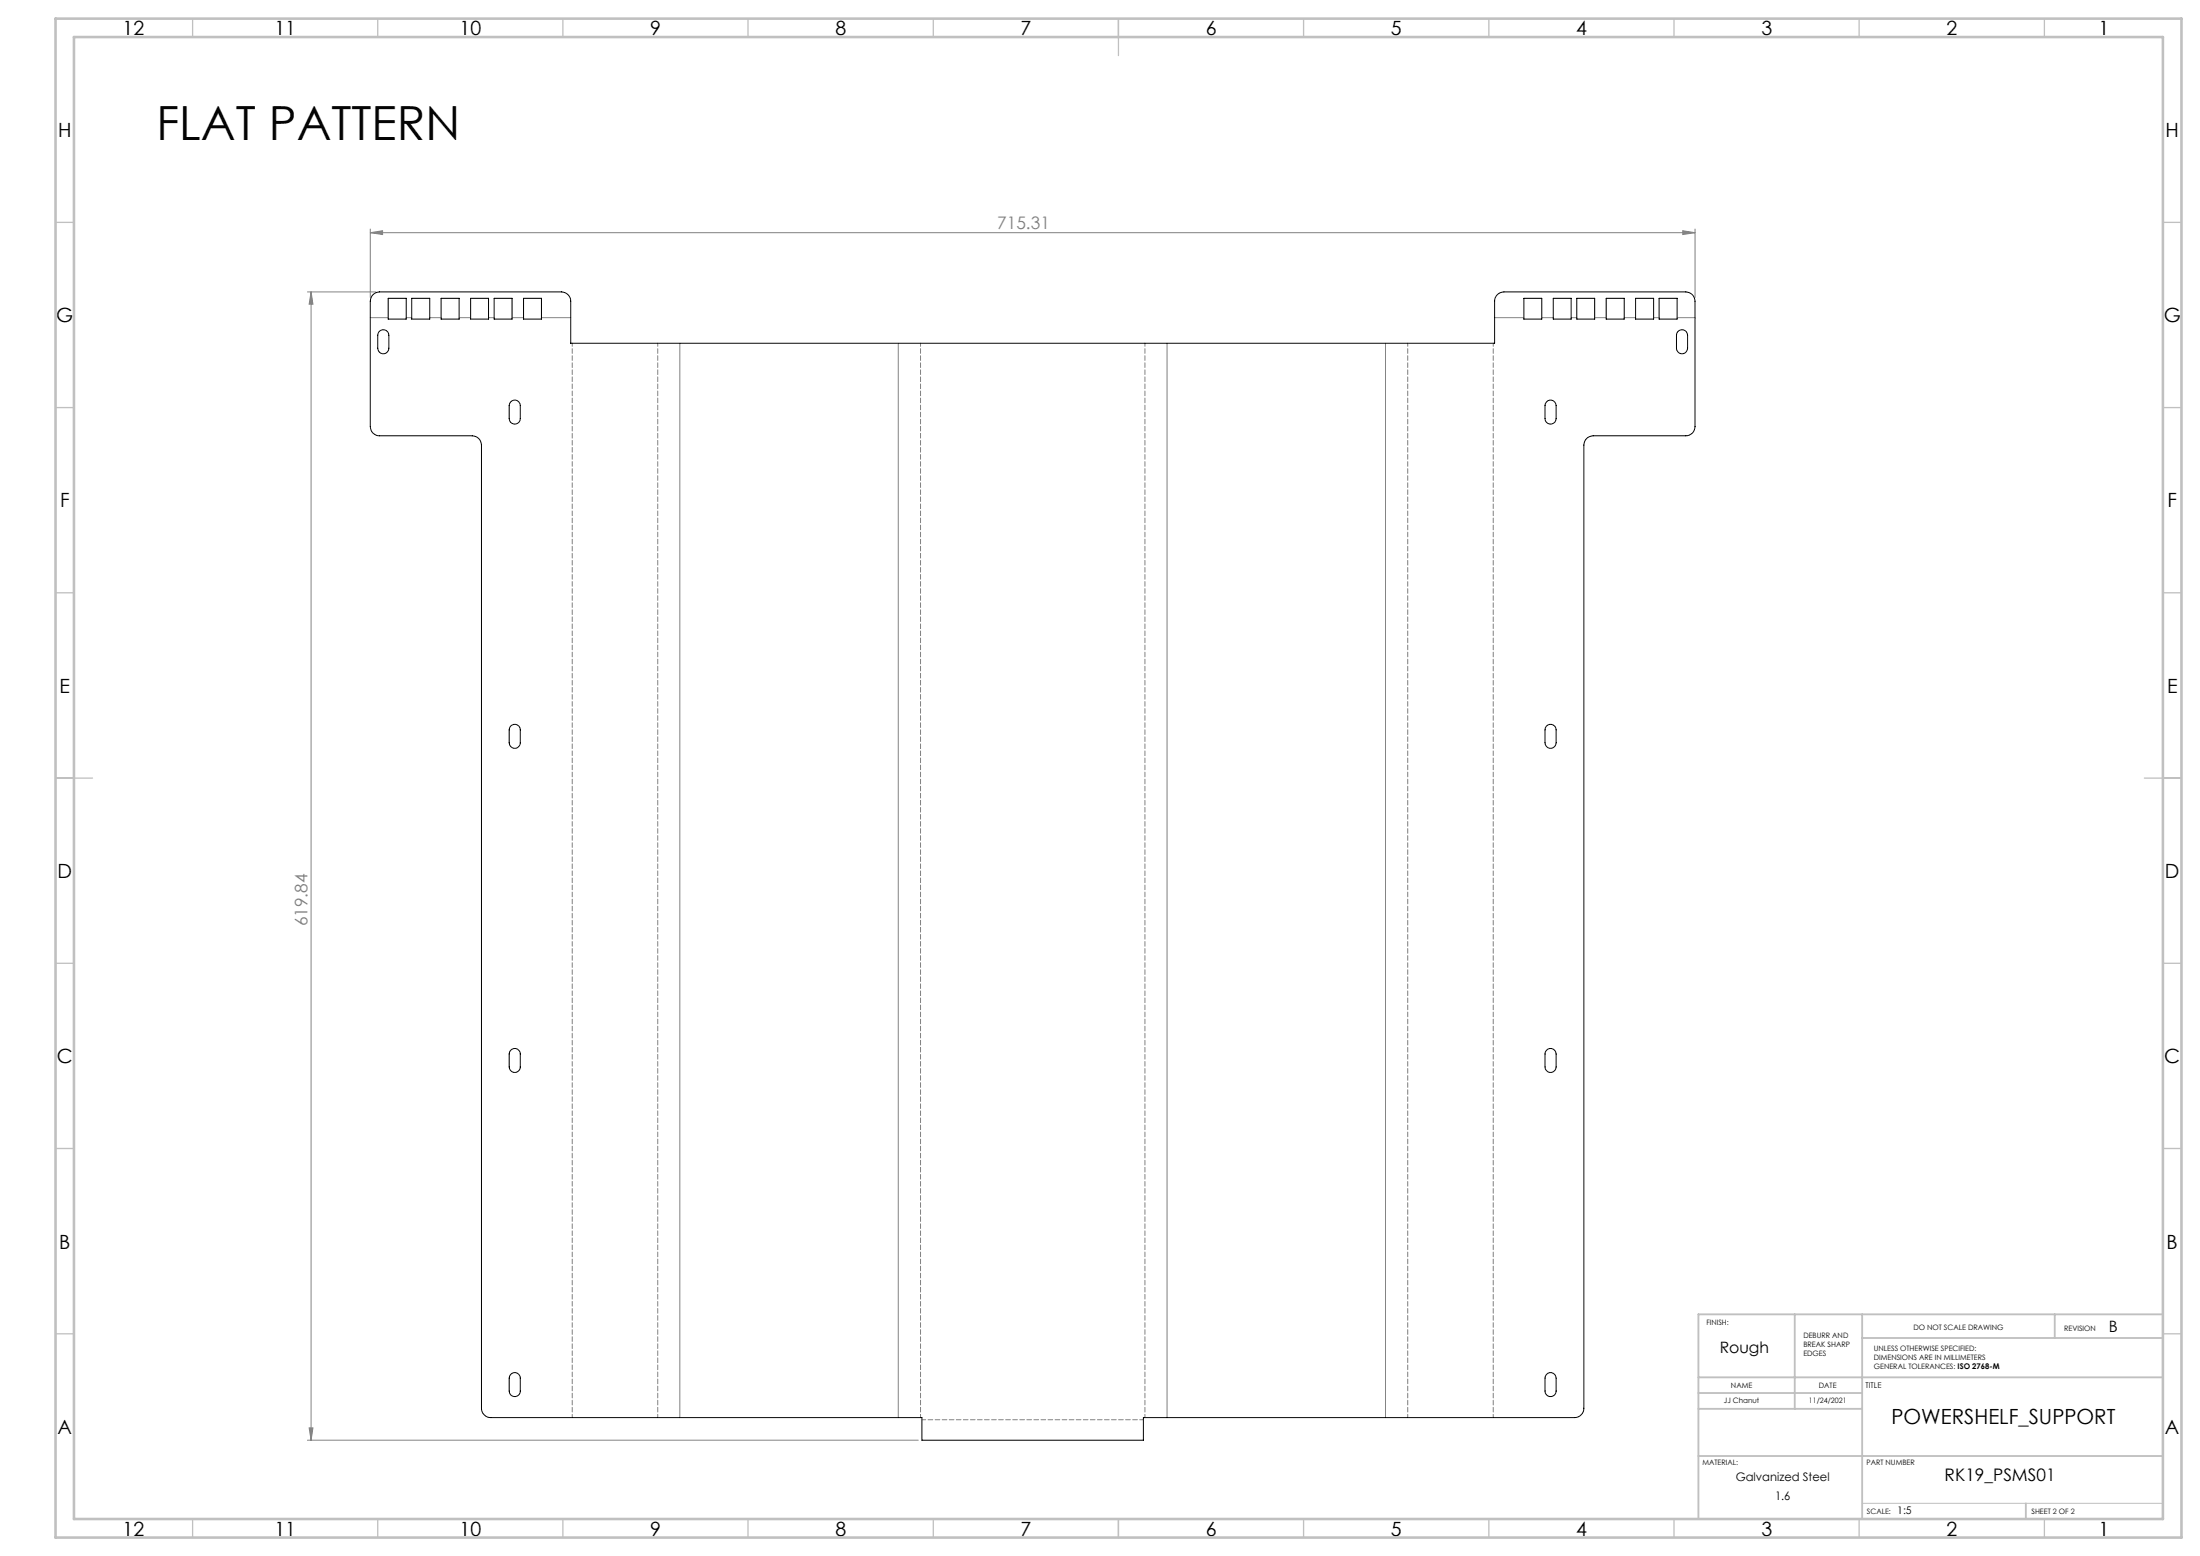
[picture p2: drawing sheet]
<svg xmlns="http://www.w3.org/2000/svg" width="594mm" height="420mm" viewBox="0 0 594 420" stroke-linecap="round" stroke-linejoin="round" font-family="sans-serif">
<g fill="none" stroke="#808080" stroke-width=".27">
<path d="M83 78.8h18.5M84 78.8l.5 3.3h-1zM84 78.8v309.9M100 62.8l3.3-.5v1zM100 61.8v18.5M100 62.8h357.7M454.3 62.3l3.4 .5-3.4 .5zM457.7 61.8v18.5M100 85.7h4.8M109.7 85.7h1.5M116 85.7h3.1M124 85.7h3.1"/>
<path d="M131.9 85.7h1.5M138.3 85.7h3.1M146.2 85.7h7.9M183.6 92.7v289.9M242.5 92.7v289.9M315.1 92.7v289.9M374.1 92.7v289.9M403.5 85.7h7.9M416.3 85.7h3.1M424.2 85.7h1.5M430.6 85.7h3.1M438.5 85.7h3.1"/>
<path d="M446.5 85.7h1.5M452.8 85.7h4.9M83 388.7h164.9M83.5 385.4h1l-.5 3.3z"/>
</g>
<path d="M154.5 92.6v290M177.6 92.6v290M248.5 92.6v290M309.1 92.6v290M380.1 92.6v290M403.2 92.6v290" fill="none" stroke="#808080" stroke-width=".27" stroke-dasharray="1.3 .6" stroke-dashoffset=".4"/>
<path d="M308.7 383.2h-59.8" fill="none" stroke="#808080" stroke-width=".27" stroke-dasharray="1.3 .6" stroke-dashoffset=".3"/>
<path d="M502.8 405.8h81.2" fill="none" stroke="#c0c0c0" stroke-width=".27"/>
<g fill="none" stroke="#c0c0c0" stroke-width=".35">
<path d="M52 5v5M102 5v5M152 5v5M202 5v5M252 5v5M302 5v10M352 5v5M402 5v5M452 5v5M502 5v5M552 5v5M15 60h5"/>
<path d="M584 60h5M15 110h5M584 110h5M15 160h5M584 160h5M15 210h10M579 210h10M15 260h5M584 260h5M15 310h5M584 310h5M15 360h5"/>
<path d="M584 360h5M52 410v5M102 410v5M152 410v5M202 410v5M252 410v5M302 410v5M352 410v5M402 410v5M452 410v5M502 410v5M552 410v5"/>
</g>
<path d="M484.6 354.8v25.5M502.8 354.8v55.2M554.8 354.8v6.4M584 354.8h-125.4v55.2M458.6 371.8h125.4M458.6 376h44.2M502.8 361.2h81.2M458.6 380.3h44.2M458.6 393h125.4M547 405.8v4.2" fill="none" stroke="#c0c0c0" stroke-width=".5"/>
<path d="M15 5h574v410h-574zM20 10h564v400h-564z" fill="none" stroke="#c0c0c0" stroke-width=".7"/>
<g fill="#808080">
<path d="M100 62.8l3.3-.5v1zM454.3 62.3l3.4 .5-3.4 .5z"/>
<path d="M84 78.8l.5 3.3h-1zM83.5 385.4h1l-.5 3.3z"/>
</g>
<g fill="none" stroke="#000" stroke-width=".27">
<path d="M100.7 79.5l.8-.5 1-.2h49.1a2.53 2.53 0 0 1 2.5 2.5v11.4h249.4v-11.4a2.53 2.53 0 0 1 2.5-2.5h49.2a2.53 2.53 0 0 1 2.5 2.5v33.8a2.47 2.47 0 0 1-2.5 2.5h-25.1a2.53 2.53 0 0 0-2.5 2.5v260a2.53 2.53 0 0 1-2.5 2.5h-116.4v6.1h-59.8v-6.1h-116.4a2.53 2.53 0 0 1-2.5-2.5v-260a2.53 2.53 0 0 0-2.5-2.5h-25a2.47 2.47 0 0 1-2.5-2.5v-33.8l.2-1zM102.3 89.5a1.51 1.51 0 0 1 1.7-.4 1.51 1.51 0 0 1 1 1.4v3.5a1.5 1.5 0 0 1-1.5 1.5 1.5 1.5 0 0 1-1.5-1.5v-3.5zM104.8 80.5h4.9v5.6h-4.9zM111.2 80.5h4.8v5.6h-4.8zM119.1 80.5h4.9v5.6h-4.9zM127.1 80.5h4.8v5.6h-4.8zM133.4 80.5h4.9v5.6h-4.9zM141.4 80.5h4.8v5.6h-4.8zM411.4 80.5h4.9v5.6h-4.9zM419.4 80.5h4.8v5.6h-4.8zM425.7 80.5h4.9v5.6h-4.9zM433.7 80.5h4.8v5.6h-4.8z"/>
<path d="M441.6 80.5h4.9v5.6h-4.9zM448 80.5h4.8v5.6h-4.8zM453 89.5a1.51 1.51 0 0 1 1.7-.4 1.51 1.51 0 0 1 .9 1.4v3.5a1.5 1.5 0 0 1-1.5 1.5 1.5 1.5 0 0 1-1.5-1.5v-3.5zM137.8 108.5a1.49 1.49 0 0 1 1.7-.4 1.49 1.49 0 0 1 1 1.4v3.5a1.5 1.5 0 0 1-1.5 1.5 1.5 1.5 0 0 1-1.5-1.5v-3.5zM417.5 108.5a1.49 1.49 0 0 1 1.7-.4 1.49 1.49 0 0 1 1 1.4v3.5a1.5 1.5 0 0 1-1.5 1.5 1.5 1.5 0 0 1-1.5-1.5v-3.5zM137.8 196a1.51 1.51 0 0 1 1.7-.4 1.51 1.51 0 0 1 1 1.4v3.5a1.5 1.5 0 0 1-1.5 1.5 1.5 1.5 0 0 1-1.5-1.5v-3.5zM417.5 196a1.51 1.51 0 0 1 1.7-.4 1.51 1.51 0 0 1 1 1.4v3.5a1.5 1.5 0 0 1-1.5 1.5 1.5 1.5 0 0 1-1.5-1.5v-3.5zM137.8 283.5a1.49 1.49 0 0 1 1.7-.4 1.49 1.49 0 0 1 1 1.4v3.5a1.5 1.5 0 0 1-1.5 1.5 1.5 1.5 0 0 1-1.5-1.5v-3.5zM417.5 283.5a1.49 1.49 0 0 1 1.7-.4 1.49 1.49 0 0 1 1 1.4v3.5a1.5 1.5 0 0 1-1.5 1.5 1.5 1.5 0 0 1-1.5-1.5v-3.5zM137.8 371a1.49 1.49 0 0 1 1.7-.4 1.49 1.49 0 0 1 1 1.4v3.5a1.5 1.5 0 0 1-1.5 1.5 1.5 1.5 0 0 1-1.5-1.5v-3.5zM417.5 371a1.49 1.49 0 0 1 1.7-.4 1.49 1.49 0 0 1 1 1.4v3.5a1.5 1.5 0 0 1-1.5 1.5 1.5 1.5 0 0 1-1.5-1.5v-3.5z"/>
</g>
<text font-size="12.7" x="42.2" y="37.7">FLAT PATTERN</text>
<text font-size="5.6" x="510.7" y="384.5">POWERSHELF_SUPPORT</text>
<g font-size="5.3">
<text x="33.1" y="9.5">12</text>
<text x="74.1" y="9.5">11</text>
<text x="124.1" y="9.5">10</text>
<text x="175.6" y="9.5">9</text>
<text x="225.6" y="9.5">8</text>
<text x="275.6" y="9.5">7</text>
<text x="325.6" y="9.5">6</text>
<text x="375.6" y="9.5">5</text>
<text x="425.6" y="9.5">4</text>
<text x="475.6" y="9.5">3</text>
<text x="525.6" y="9.5">2</text>
<text x="566.6" y="9.5">1</text>
<text x="15.7" y="37">H</text>
<text x="584.7" y="37">H</text>
<text x="15.2" y="87">G</text>
<text x="584.2" y="87">G</text>
<text x="16.2" y="137">F</text>
<text x="585.2" y="137">F</text>
<text x="16.1" y="187">E</text>
<text x="585.1" y="187">E</text>
<text x="15.5" y="237">D</text>
<text x="584.5" y="237">D</text>
<text x="15.4" y="287">C</text>
<text x="584.4" y="287">C</text>
<text x="16" y="337.1">B</text>
<text x="585" y="337.1">B</text>
<text x="15.5" y="387">A</text>
<text x="584.5" y="387">A</text>
<text x="33.1" y="414.5">12</text>
<text x="74.1" y="414.5">11</text>
<text x="124.1" y="414.5">10</text>
<text x="175.6" y="414.5">9</text>
<text x="225.6" y="414.5">8</text>
<text x="275.6" y="414.5">7</text>
<text x="325.6" y="414.5">6</text>
<text x="375.6" y="414.5">5</text>
<text x="425.6" y="414.5">4</text>
<text x="475.6" y="414.5">3</text>
<text x="525.6" y="414.5">2</text>
<text x="566.6" y="414.5">1</text>
</g>
<g font-size="4.7" fill="#808080">
<text x="269.3" y="61.8">715.31</text>
<text x="83" y="250.1" transform="rotate(-90 83 250.1)">619.84</text>
</g>
<text font-size="4.7" x="525.1" y="399.7">RK19_PSMS01</text>
<g font-size="4.2">
<text x="569.3" y="359.6">B</text>
<text x="464.3" y="365.2">Rough</text>
</g>
<g font-size="3.2">
<text x="468.7" y="399.7">Galvanized Steel</text>
<text x="479.3" y="404.8">1.6</text>
</g>
<text font-size="2.8" x="512.3" y="408.6">1:5</text>
<text font-size="2.1" x="503.7" y="374.6">TITLE</text>
<g font-size="2">
<text x="460.8" y="357.6">FINISH:</text>
<text x="516.6" y="359">DO NOT SCALE DRAWING</text>
<text x="557.3" y="359.2">REVISION</text>
<text x="486.9" y="361.1">DEBURR AND</text>
<text x="486.9" y="363.6">BREAK SHARP</text>
<text x="506" y="364.6">UNLESS OTHERWISE SPECIFIED:</text>
<text x="486.9" y="366.1">EDGES</text>
<text x="506" y="367.1">DIMENSIONS ARE IN MILLIMETERS</text>
<text x="506" y="369.6">GENERAL TOLERANCES: ISO 2768-M</text>
<text x="467.4" y="374.6">NAME</text>
<text x="491.1" y="374.6">DATE</text>
<text x="465.5" y="378.7">JJ Chanut</text>
<text x="488.4" y="378.6">11/24/2021</text>
<text x="459.6" y="395.5">MATERIAL:</text>
<text x="504" y="395.5">PART NUMBER</text>
<text x="504.1" y="408.6">SCALE:</text>
<text x="548.5" y="408.6">SHEET 2 OF 2</text>
</g>
</svg>
